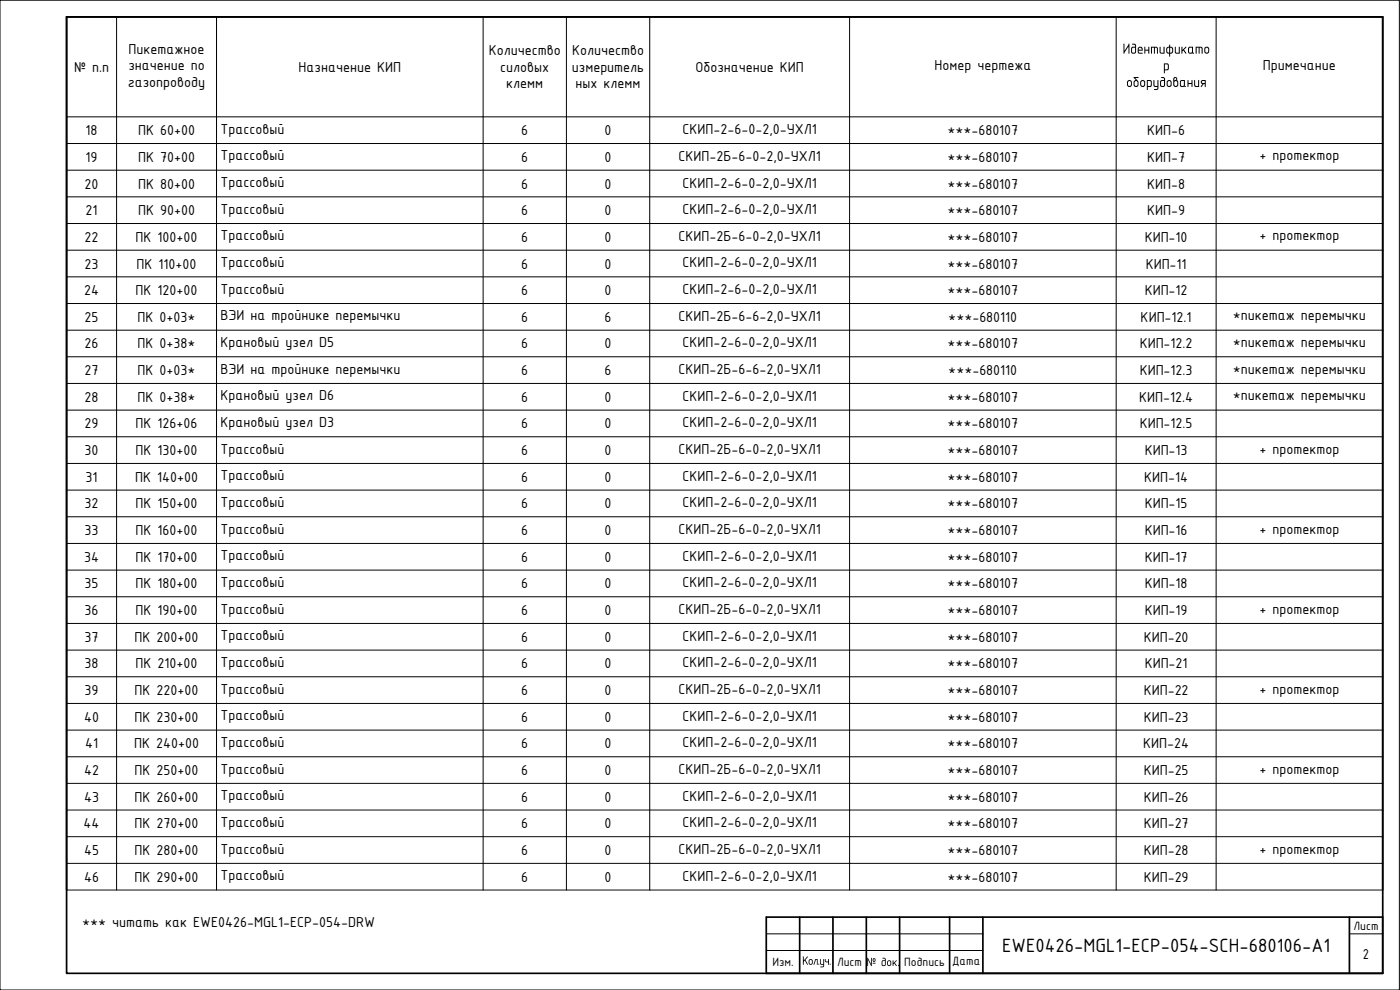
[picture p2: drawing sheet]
<svg xmlns="http://www.w3.org/2000/svg" width="420mm" height="297mm" viewBox="0 0 420 297" stroke-linecap="round" stroke-linejoin="round" font-family="sans-serif">
<!-- layer: 0 -->
<path d="M20 5.1h395v286.9h-395zM20 5.1h395v261.9M20 5.1v261.9M230 275.2h185v16.8h-185zM240 275.2v16.8M250 275.2v16.8M260 275.2v16.8M270 275.2v16.8M285 275.2v16.8M295 275.2v16.8M405 275.2v16.8" fill="none" stroke="#000" stroke-width=".51"/>
<g fill="none" stroke="#000" stroke-width=".3">
<path d="M0 .1h420v296.9h-420zM35 5.1v261.9M65 5.1v261.9M145 5.1v261.9M170 5.1v261.9M195 5.1v261.9M255 5.1v261.9M335 5.1v261.9M365 5.1v261.9M20 35.1h395M20 43.1h395M20 51.1h395"/>
<path d="M20 59.1h395M20 67.1h395M20 75.1h395M20 83.1h395M20 91.1h395M20 99.1h395M20 107h395M20 115h395M20 123h395M20 131h395M20 139.1h395M20 147.1h395"/>
<path d="M20 155.1h395M20 163.1h395M20 171.1h395M20 179.1h395M20 187.1h395M20 195.1h395M20 203.1h395M20 211.1h395M20 219.1h395M20 227.1h395M20 235h395M20 243h395"/>
<path d="M20 251h395M20 259h395M20 267h395M230 280.2h65M230 285.2h65M405 280.2h10"/>
</g>
<g fill="#000">
<path d="M358.9 14l1.8 .2 .2 .4v1.5l-.3-.1-.1-1.6-.5-.1v1.7l-.2 .1-.1-1.8h-.6v1.7l-.2 .1zM358.4 24.1h.3v1.5l.2 .2h.7v-1.7h.3l-.1 2h-.9l-.4-.3z"/>
<path d="M361.6 14.3l.8-.3 .4 .4 .1 1.1-.4 .5-.6 .1-.4-.3zM361.9 14.4l-.2 1.1 .6 .3 .3-.4v-.8l-.4-.3z"/>
<path d="M360.5 24.2l1.3-.1v2l-.2-.1v-.8h-.3l-.7 .9-.2-.1 .5-.8-.5-.3zM360.7 24.4l.1 .5h.8v-.6z"/>
</g>
<text font-size="6.2" x="300.8" y="285.6">EWE0426-MGL1-ECP-054-SCH-680106-A1</text>
<g font-size="4.7">
<text x="38.6" y="16.1">Пикетажное</text>
<text x="146.7" y="16.6">Количество</text>
<text x="171.7" y="16.6">Количество</text>
<text x="336.9" y="16.1">Идентификато</text>
<text x="22.2" y="21.6">№ п.п</text>
<text x="38.5" y="21.1">значение по</text>
<text x="89.6" y="21.6">Назначение КИП</text>
<text x="150.1" y="21.6">силовых</text>
<text x="171.6" y="21.6">измеритель</text>
<text x="208.7" y="21.6">Обозначение КИП</text>
<text x="280.4" y="21.1">Номер чертежа</text>
<text x="349" y="21.1">р</text>
<text x="379" y="21.1">Примечание</text>
<text x="38.4" y="26.1">газопроводу</text>
<text x="151.9" y="26.6">клемм</text>
<text x="172.7" y="26.6">ных клемм</text>
<text x="337.9" y="26.1">оборудования</text>
<text x="25.7" y="40.6">18</text>
<text x="41.4" y="40.6">ПК 60+00</text>
<text x="66.2" y="40.1">Трассовый</text>
<text x="156.4" y="40.6">6</text>
<text x="181.4" y="40.6">0</text>
<text x="204.8" y="40.3">СКИП-2-6-0-2,0-УХЛ1</text>
<text x="284.3" y="40.6">***-680107</text>
<text x="344.3" y="40.6">КИП-6</text>
<text x="25.7" y="48.6">19</text>
<text x="41.4" y="48.6">ПК 70+00</text>
<text x="66.2" y="48.1">Трассовый</text>
<text x="156.4" y="48.6">6</text>
<text x="181.4" y="48.6">0</text>
<text x="203.6" y="48.3">СКИП-2Б-6-0-2,0-УХЛ1</text>
<text x="284.3" y="48.6">***-680107</text>
<text x="344.3" y="48.6">КИП-7</text>
<text x="378" y="48.1">+ протектор</text>
<text x="25.4" y="56.6">20</text>
<text x="41.4" y="56.6">ПК 80+00</text>
<text x="66.2" y="56.1">Трассовый</text>
<text x="156.4" y="56.6">6</text>
<text x="181.4" y="56.6">0</text>
<text x="204.8" y="56.3">СКИП-2-6-0-2,0-УХЛ1</text>
<text x="284.3" y="56.6">***-680107</text>
<text x="344.3" y="56.6">КИП-8</text>
<text x="25.7" y="64.6">21</text>
<text x="41.4" y="64.6">ПК 90+00</text>
<text x="66.2" y="64.1">Трассовый</text>
<text x="156.4" y="64.6">6</text>
<text x="181.4" y="64.6">0</text>
<text x="204.8" y="64.2">СКИП-2-6-0-2,0-УХЛ1</text>
<text x="284.3" y="64.6">***-680107</text>
<text x="344.3" y="64.6">КИП-9</text>
<text x="25.4" y="72.6">22</text>
<text x="40.7" y="72.6">ПК 100+00</text>
<text x="66.2" y="72.1">Трассовый</text>
<text x="156.4" y="72.6">6</text>
<text x="181.4" y="72.6">0</text>
<text x="203.6" y="72.2">СКИП-2Б-6-0-2,0-УХЛ1</text>
<text x="284.3" y="72.6">***-680107</text>
<text x="343.5" y="72.6">КИП-10</text>
<text x="378" y="72.1">+ протектор</text>
<text x="25.4" y="80.6">23</text>
<text x="41" y="80.6">ПК 110+00</text>
<text x="66.2" y="80.1">Трассовый</text>
<text x="156.4" y="80.6">6</text>
<text x="181.4" y="80.6">0</text>
<text x="204.8" y="80.2">СКИП-2-6-0-2,0-УХЛ1</text>
<text x="284.3" y="80.6">***-680107</text>
<text x="343.8" y="80.6">КИП-11</text>
<text x="25.2" y="88.5">24</text>
<text x="40.7" y="88.5">ПК 120+00</text>
<text x="66.2" y="88.1">Трассовый</text>
<text x="156.4" y="88.5">6</text>
<text x="181.4" y="88.5">0</text>
<text x="204.8" y="88.3">СКИП-2-6-0-2,0-УХЛ1</text>
<text x="284.3" y="88.5">***-680107</text>
<text x="343.5" y="88.5">КИП-12</text>
<text x="25.4" y="96.5">25</text>
<text x="41.3" y="96.5">ПК 0+03*</text>
<text x="66.2" y="96.1">ВЭИ на тройнике перемычки</text>
<text x="156.4" y="96.5">6</text>
<text x="181.4" y="96.5">6</text>
<text x="203.6" y="96.3">СКИП-2Б-6-6-2,0-УХЛ1</text>
<text x="284.6" y="96.5">***-680110</text>
<text x="342.3" y="96.5">КИП-12.1</text>
<text x="370" y="96.1">*пикетаж перемычки</text>
<text x="25.4" y="104.5">26</text>
<text x="41.3" y="104.5">ПК 0+38*</text>
<text x="66.2" y="104.1">Крановый узел D5</text>
<text x="156.4" y="104.5">6</text>
<text x="181.4" y="104.5">0</text>
<text x="204.8" y="104.3">СКИП-2-6-0-2,0-УХЛ1</text>
<text x="284.3" y="104.5">***-680107</text>
<text x="342" y="104.5">КИП-12.2</text>
<text x="370" y="104.1">*пикетаж перемычки</text>
<text x="25.4" y="112.6">27</text>
<text x="41.3" y="112.6">ПК 0+03*</text>
<text x="66.2" y="112.1">ВЭИ на тройнике перемычки</text>
<text x="156.4" y="112.6">6</text>
<text x="181.4" y="112.6">6</text>
<text x="203.6" y="112.3">СКИП-2Б-6-6-2,0-УХЛ1</text>
<text x="284.6" y="112.6">***-680110</text>
<text x="342" y="112.6">КИП-12.3</text>
<text x="370" y="112.1">*пикетаж перемычки</text>
<text x="25.4" y="120.6">28</text>
<text x="41.3" y="120.6">ПК 0+38*</text>
<text x="66.2" y="120.1">Крановый узел D6</text>
<text x="156.4" y="120.6">6</text>
<text x="181.4" y="120.6">0</text>
<text x="204.8" y="120.3">СКИП-2-6-0-2,0-УХЛ1</text>
<text x="284.3" y="120.6">***-680107</text>
<text x="341.9" y="120.6">КИП-12.4</text>
<text x="370" y="120.1">*пикетаж перемычки</text>
<text x="25.4" y="128.6">29</text>
<text x="40.7" y="128.6">ПК 126+06</text>
<text x="66.2" y="128.1">Крановый узел D3</text>
<text x="156.4" y="128.6">6</text>
<text x="181.4" y="128.6">0</text>
<text x="204.8" y="128.3">СКИП-2-6-0-2,0-УХЛ1</text>
<text x="284.3" y="128.6">***-680107</text>
<text x="342" y="128.6">КИП-12.5</text>
<text x="25.4" y="136.6">30</text>
<text x="40.7" y="136.6">ПК 130+00</text>
<text x="66.2" y="136.1">Трассовый</text>
<text x="156.4" y="136.6">6</text>
<text x="181.4" y="136.6">0</text>
<text x="203.6" y="136.3">СКИП-2Б-6-0-2,0-УХЛ1</text>
<text x="284.3" y="136.6">***-680107</text>
<text x="343.5" y="136.6">КИП-13</text>
<text x="378" y="136.1">+ протектор</text>
<text x="25.7" y="144.6">31</text>
<text x="40.5" y="144.6">ПК 140+00</text>
<text x="66.2" y="144.1">Трассовый</text>
<text x="156.4" y="144.6">6</text>
<text x="181.4" y="144.6">0</text>
<text x="204.8" y="144.3">СКИП-2-6-0-2,0-УХЛ1</text>
<text x="284.3" y="144.6">***-680107</text>
<text x="343.4" y="144.6">КИП-14</text>
<text x="25.4" y="152.6">32</text>
<text x="40.7" y="152.6">ПК 150+00</text>
<text x="66.2" y="152.1">Трассовый</text>
<text x="156.4" y="152.6">6</text>
<text x="181.4" y="152.6">0</text>
<text x="204.8" y="152.3">СКИП-2-6-0-2,0-УХЛ1</text>
<text x="284.3" y="152.6">***-680107</text>
<text x="343.5" y="152.6">КИП-15</text>
<text x="25.4" y="160.6">33</text>
<text x="40.7" y="160.6">ПК 160+00</text>
<text x="66.2" y="160.1">Трассовый</text>
<text x="156.4" y="160.6">6</text>
<text x="181.4" y="160.6">0</text>
<text x="203.6" y="160.3">СКИП-2Б-6-0-2,0-УХЛ1</text>
<text x="284.3" y="160.6">***-680107</text>
<text x="343.5" y="160.6">КИП-16</text>
<text x="378" y="160.1">+ протектор</text>
<text x="25.2" y="168.6">34</text>
<text x="40.7" y="168.6">ПК 170+00</text>
<text x="66.2" y="168.1">Трассовый</text>
<text x="156.4" y="168.6">6</text>
<text x="181.4" y="168.6">0</text>
<text x="204.8" y="168.3">СКИП-2-6-0-2,0-УХЛ1</text>
<text x="284.3" y="168.6">***-680107</text>
<text x="343.5" y="168.6">КИП-17</text>
<text x="25.4" y="176.6">35</text>
<text x="40.7" y="176.6">ПК 180+00</text>
<text x="66.2" y="176.1">Трассовый</text>
<text x="156.4" y="176.6">6</text>
<text x="181.4" y="176.6">0</text>
<text x="204.8" y="176.3">СКИП-2-6-0-2,0-УХЛ1</text>
<text x="284.3" y="176.6">***-680107</text>
<text x="343.5" y="176.6">КИП-18</text>
<text x="25.4" y="184.6">36</text>
<text x="40.7" y="184.6">ПК 190+00</text>
<text x="66.2" y="184.1">Трассовый</text>
<text x="156.4" y="184.6">6</text>
<text x="181.4" y="184.6">0</text>
<text x="203.6" y="184.3">СКИП-2Б-6-0-2,0-УХЛ1</text>
<text x="284.3" y="184.6">***-680107</text>
<text x="343.5" y="184.6">КИП-19</text>
<text x="378" y="184.1">+ протектор</text>
<text x="25.4" y="192.6">37</text>
<text x="40.4" y="192.6">ПК 200+00</text>
<text x="66.2" y="192.1">Трассовый</text>
<text x="156.4" y="192.6">6</text>
<text x="181.4" y="192.6">0</text>
<text x="204.8" y="192.2">СКИП-2-6-0-2,0-УХЛ1</text>
<text x="284.3" y="192.6">***-680107</text>
<text x="343.2" y="192.6">КИП-20</text>
<text x="25.4" y="200.6">38</text>
<text x="40.7" y="200.6">ПК 210+00</text>
<text x="66.2" y="200.1">Трассовый</text>
<text x="156.4" y="200.6">6</text>
<text x="181.4" y="200.6">0</text>
<text x="204.8" y="200.2">СКИП-2-6-0-2,0-УХЛ1</text>
<text x="284.3" y="200.6">***-680107</text>
<text x="343.5" y="200.6">КИП-21</text>
<text x="25.4" y="208.6">39</text>
<text x="40.4" y="208.6">ПК 220+00</text>
<text x="66.2" y="208.1">Трассовый</text>
<text x="156.4" y="208.6">6</text>
<text x="181.4" y="208.6">0</text>
<text x="203.6" y="208.2">СКИП-2Б-6-0-2,0-УХЛ1</text>
<text x="284.3" y="208.6">***-680107</text>
<text x="343.2" y="208.6">КИП-22</text>
<text x="378" y="208.1">+ протектор</text>
<text x="25.2" y="216.5">40</text>
<text x="40.4" y="216.5">ПК 230+00</text>
<text x="66.2" y="216.1">Трассовый</text>
<text x="156.4" y="216.5">6</text>
<text x="181.4" y="216.5">0</text>
<text x="204.8" y="216.2">СКИП-2-6-0-2,0-УХЛ1</text>
<text x="284.3" y="216.5">***-680107</text>
<text x="343.2" y="216.5">КИП-23</text>
<text x="25.5" y="224.5">41</text>
<text x="40.2" y="224.5">ПК 240+00</text>
<text x="66.2" y="224.1">Трассовый</text>
<text x="156.4" y="224.5">6</text>
<text x="181.4" y="224.5">0</text>
<text x="204.8" y="224.2">СКИП-2-6-0-2,0-УХЛ1</text>
<text x="284.3" y="224.5">***-680107</text>
<text x="343.1" y="224.5">КИП-24</text>
<text x="25.2" y="232.5">42</text>
<text x="40.4" y="232.5">ПК 250+00</text>
<text x="66.2" y="232.1">Трассовый</text>
<text x="156.4" y="232.5">6</text>
<text x="181.4" y="232.5">0</text>
<text x="203.6" y="232.2">СКИП-2Б-6-0-2,0-УХЛ1</text>
<text x="284.3" y="232.5">***-680107</text>
<text x="343.2" y="232.5">КИП-25</text>
<text x="378" y="232.1">+ протектор</text>
<text x="25.2" y="240.5">43</text>
<text x="40.4" y="240.5">ПК 260+00</text>
<text x="66.2" y="240.1">Трассовый</text>
<text x="156.4" y="240.5">6</text>
<text x="181.4" y="240.5">0</text>
<text x="204.8" y="240.2">СКИП-2-6-0-2,0-УХЛ1</text>
<text x="284.3" y="240.5">***-680107</text>
<text x="343.2" y="240.5">КИП-26</text>
<text x="25.1" y="248.5">44</text>
<text x="40.4" y="248.5">ПК 270+00</text>
<text x="66.2" y="248.1">Трассовый</text>
<text x="156.4" y="248.5">6</text>
<text x="181.4" y="248.5">0</text>
<text x="204.8" y="248.2">СКИП-2-6-0-2,0-УХЛ1</text>
<text x="284.3" y="248.5">***-680107</text>
<text x="343.2" y="248.5">КИП-27</text>
<text x="25.2" y="256.5">45</text>
<text x="40.4" y="256.5">ПК 280+00</text>
<text x="66.2" y="256.1">Трассовый</text>
<text x="156.4" y="256.5">6</text>
<text x="181.4" y="256.5">0</text>
<text x="203.6" y="256.3">СКИП-2Б-6-0-2,0-УХЛ1</text>
<text x="284.3" y="256.5">***-680107</text>
<text x="343.2" y="256.5">КИП-28</text>
<text x="378" y="256.1">+ протектор</text>
<text x="25.2" y="264.5">46</text>
<text x="40.4" y="264.5">ПК 290+00</text>
<text x="66.2" y="264.1">Трассовый</text>
<text x="156.4" y="264.5">6</text>
<text x="181.4" y="264.5">0</text>
<text x="204.8" y="264.3">СКИП-2-6-0-2,0-УХЛ1</text>
<text x="284.3" y="264.5">***-680107</text>
<text x="343.2" y="264.5">КИП-29</text>
<text x="24.7" y="278.2">*** читать как EWE0426-MGL1-ECP-054-DRW</text>
<text x="409" y="287.6">2</text>
</g>
<g font-size="3.9">
<text x="406.2" y="278.9">Лист</text>
<text x="231.8" y="289.9">Изм.</text>
<text x="240.7" y="289.5">Кол.уч.</text>
<text x="251.2" y="289.9">Лист</text>
<text x="260" y="289.9">№ док .</text>
<text x="271.4" y="289.9">Подпись</text>
<text x="285.7" y="289.7">Дата</text>
</g>
</svg>
